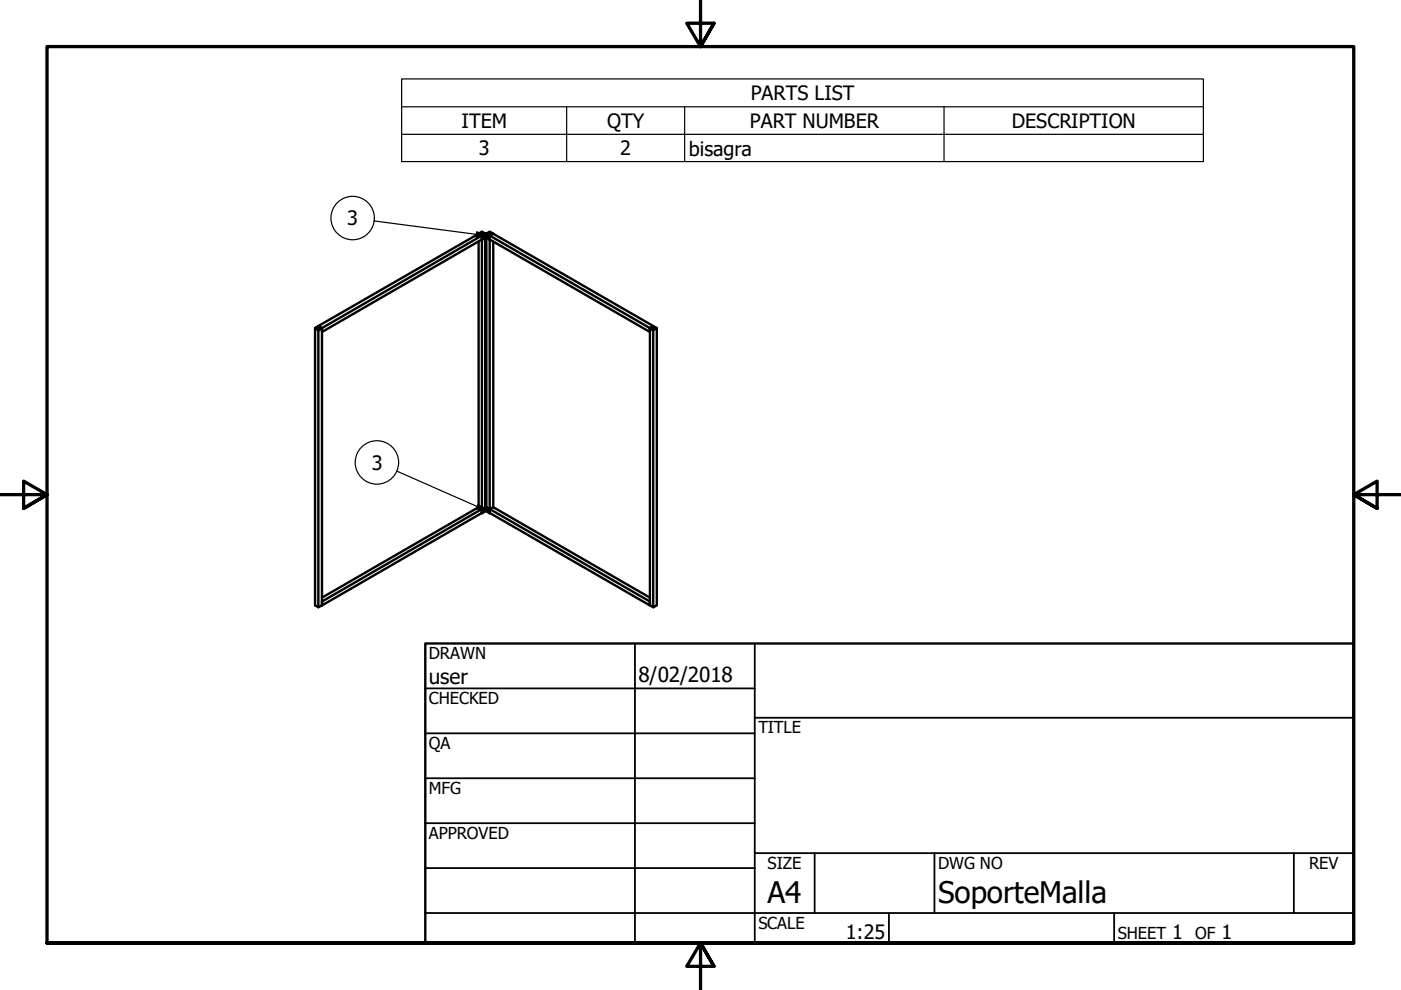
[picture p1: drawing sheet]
<svg xmlns="http://www.w3.org/2000/svg" width="297mm" height="210mm" viewBox="0 0 297 210" stroke-linecap="round" stroke-linejoin="round" font-family="sans-serif">
<!-- layer: Visible (ANSI) -->
<g fill="none" stroke="#000" stroke-width=".51">
<path d="M101.5 51.2v56.3M102.2 49.2l.6 .4-.6 .3-.7-.3 .7-.4v.7M102.2 49.9v.9l-33.9 19.6v-.8M102.2 49.9v.9l.7-.4M102.6 49.9v.1M102.6 50.5h.1M102.9 49.6l-.7-.5-.7 .5 .7 .3M102.9 49.6l-.7 .3v58.8M102.9 49.5l.2-.1v.2zM102.9 49.6v.8M102.9 49.6l-.7 .3v.9M102.9 49.5v.1"/>
<path d="M102.9 50.5v57M102.9 49.9h.2M102.9 50.1h.2M102.9 50.4h.2M102.9 49.5l.2 .1zM102.9 49.6l-.7 .4M103.1 49.6l.7 .3v.9v-.8M103.1 50.4l.7 .4M103.1 49.6l.7-.5 .8 .5M103.1 50.5v57h-.2M103.1 49.5v.1M103.1 49.6l.7 .3"/>
<path d="M103.4 50.3l.1 .2zM103.4 49.9l.1 .1M103.4 50.4h.1M103.8 49.2l.7 .4-.7 .3-.6-.3 .6-.4v.7M103.8 49.9l34 19.7v.8l-34-19.6zM103.8 49.9l-.7-.3v.8M104.6 49.6l-.8 .3v58.8M104.6 49.6l33.9 19.5-.7 .5M104.6 51.2v56.3M104.6 49.6l-.8 .3M66.8 69.6l.7 .4M67.5 69.2l.7 .4-.7 .3-.6-.3 .6-.4v.7"/>
<path d="M67.5 69.1l34-19.5 .7 .3-33.9 19.7zM68.3 69.6l-.8 .4v58.7l-.7-.3v-58.8l.7-.5 .8 .5v58.8l-.8 .3M137.8 69.6v58.8l.7 .3v-58.7l-.7-.4 .7-.5 .8 .5v58.8l-.8 .3M138.5 69.2l-.6 .4 .6 .3v-.7l.7 .4-.7 .3M139.3 69.6l-.8 .4M102.2 108.7l-33.9 19.7v-.9l33.9-19.6-.7-.4-33.2 19.2M102.6 107.9v.1M102.6 108.4h.1M102.9 107.5h.2M102.9 107.5v.9M102.9 107.5l-.7 .4v.9M102.9 107.9h.2"/>
<path d="M102.9 108.1h.2M102.9 108.4h.2M102.9 107.5h.2zM102.9 107.5l-.7 .5M102.9 108.4l-.7 .4v-.9v.8M103.1 108.4v-.9l.7 .4 .8-.4 33.2 19.2M103.1 107.5l.7 .4v.8M103.1 108.4l.7 .4M103.4 108.3l.1 .1zM103.4 107.9l.1 .1M103.4 108.4h.1M103.8 107.9l34 19.6v.9l-34-19.7z"/>
<path d="M103.8 108v.7"/>
</g>
<g fill="#000">
<circle cx="102.6" cy="50.4" r=".25"/>
<circle cx="102.6" cy="108.4" r=".25"/>
</g>
<!-- layer: Symbol (ANSI) -->
<g fill="none" stroke="#000" stroke-width=".25">
<path d="M85.2 22.6v-5.9h169.9v5.9M85.2 22.6h169.9v5.9M85.2 22.6v11.7h169.9v-5.8M85.2 28.5h169.9M120.1 22.6v11.7M145.2 22.6v11.7M200.2 22.6v11.7M79.2 46.8l24.3 3.2M101.1 49.2l2.4 .8-2.6 .2zM84.1 99.9l19.4 8.5M101.4 107l2.1 1.4-2.5-.5z"/>
<circle cx="74.8" cy="46.2" r="4.6"/>
<circle cx="79.9" cy="98" r="4.6"/>
</g>
<!-- layer: Border (ANSI) -->
<path d="M148.5 -.1v10l-2.9-5h5.8l-2.9 5 2.9-5M0 104.9h10l-5-2.9v5.8l5-2.9-5 2.9M297 104.9h-10l5-2.9v5.8l-5-2.9 5 2.9M10 199.9v-190h277v190h-277h277M151.4 204.9l-2.9-5 2.9 5h-5.8l2.9-5v10" fill="none" stroke="#000" stroke-width=".7"/>
<!-- layer: Title (ANSI) -->
<g fill="none" stroke="#000" stroke-width=".38">
<path d="M134.6 136.4v63.5M160 136.4v63.5M90.2 146h69.8M90.2 155.5h69.8M160 152.2h127M90.2 165h69.8M90.2 174.5h69.8M90.2 193.6h196.8M90.2 184.1h69.8M160 180.9h127M172.7 180.9v12.7M188.5 193.6v6.3"/>
<path d="M198.1 180.9v12.7M236.2 193.6v6.3M274.3 180.9v12.7"/>
</g>
<path d="M90.2 136.4h196.8v63.5h-196.8z" fill="none" stroke="#000" stroke-width=".51"/>
<!-- layer: Symbol (ANSI) -->
<path d="M100.9 50.2l2.6-.2zM101.1 49.2l2.4 .8-2.6 .2zM101 107.9l2.5 .5zM101.4 107l2.1 1.4-2.5-.5z" fill="#000" stroke="#000" stroke-width=".25"/>
<g font-size="6.3">
<text x="162.8" y="191.4">A4</text>
<text x="198.9" y="191.6">SoporteMalla</text>
</g>
<g font-size="4.4">
<text x="90.9" y="145.1">user</text>
<text x="135.4" y="144.5">8/02/2018</text>
</g>
<g font-size="4.2">
<text x="159.2" y="21.2">PARTS LIST</text>
<text x="97.9" y="27.1">ITEM</text>
<text x="128.7" y="27.1">QTY</text>
<text x="159" y="27.1">PART NUMBER</text>
<text x="214.5" y="27.1">DESCRIPTION</text>
<text x="101.5" y="32.9">3</text>
<text x="131.5" y="32.9">2</text>
<text x="146" y="33">bisagra</text>
<text x="73.6" y="47.8">3</text>
<text x="78.8" y="99.6">3</text>
<text x="179.3" y="199.1">1:25</text>
<text x="248.5" y="199.1">1</text>
<text x="259" y="199.1">1</text>
</g>
<g font-size="3.5">
<text x="90.9" y="139.7">DRAWN</text>
<text x="90.9" y="149.3">CHECKED</text>
<text x="160.8" y="155.5">TITLE</text>
<text x="90.9" y="158.8">QA</text>
<text x="90.9" y="168.3">MFG</text>
<text x="90.9" y="177.8">APPROVED</text>
<text x="162.8" y="184.2">SIZE</text>
<text x="198.9" y="184.2">DWG NO</text>
<text x="277.6" y="184.2">REV</text>
<text x="160.8" y="196.9">SCALE</text>
<text x="237" y="199.1">SHEET</text>
<text x="253.4" y="199.1">OF</text>
</g>
</svg>
